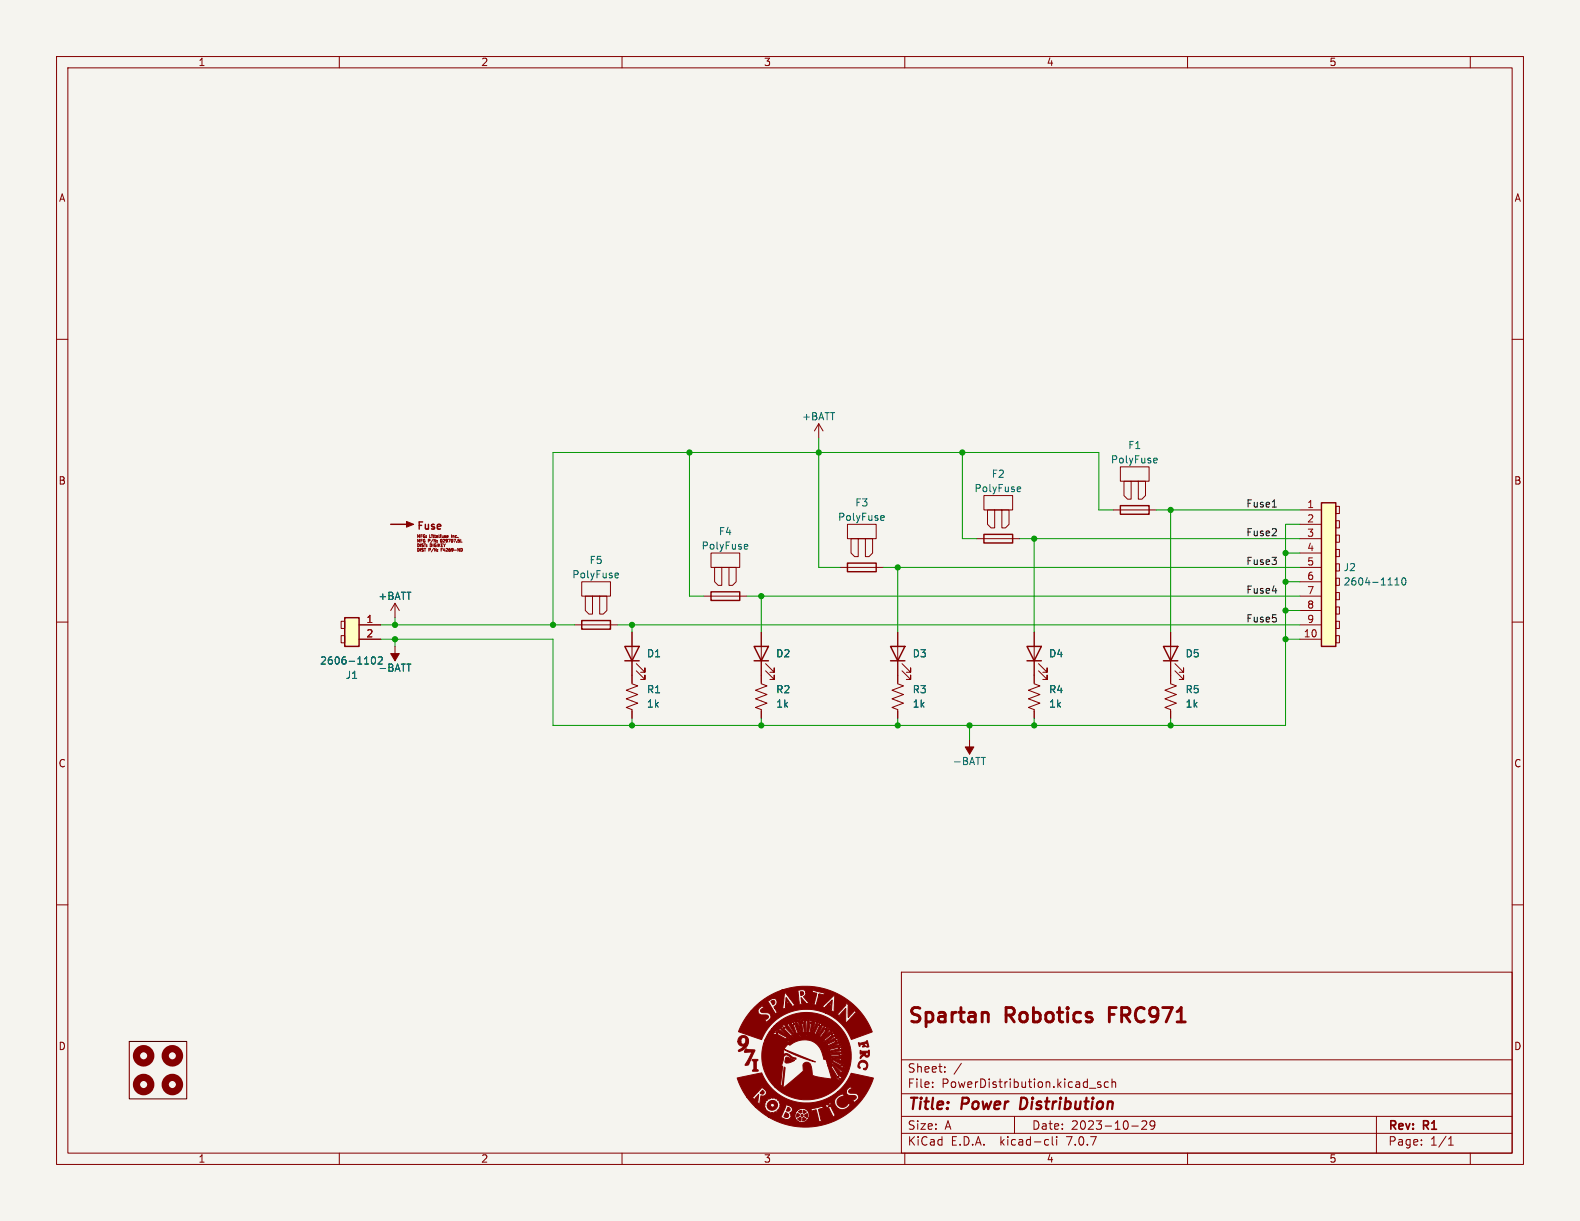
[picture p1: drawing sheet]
(kicad_sch (version 20230121) (generator eeschema)

 (paper "A")

 (title_block
  (title "Power Distribution ")
  (date "2023-10-29")
  (rev "R1")
  (company "Spartan Robotics FRC971"))

 (lib_symbols
  (symbol "Connector:Screw_Terminal_01x02" (pin_names (offset 1.016) hide) (in_bom yes) (on_board yes)
   (property "Reference" "J1" (at 0 -8.89 0) (effects (font (size 1.27 1.27))))
   (property "Value" "2606-1102" (at 0 -6.35 0) (effects (font (size 1.27 1.27))))
   (property "Footprint" "WAGO2PIN:2606-1102&slash_000-005" (at 0 0 0) (effects (font (size 1.27 1.27)) hide))
   (property "Datasheet" "https://www.wago.com/global/products/datasheets/Datasheet.pdf?product=2606-1102&lang=en" (at 0 0 0) (effects (font (size 1.27 1.27)) hide))
   (property "MFG" "WAGO" (at 0 0 0) (effects (font (size 1.27 1.27)) hide))
   (property "MFG P/N" "2606-1102" (at 0 0 0) (effects (font (size 1.27 1.27)) hide))
   (property "DIST" "DIGIKEY" (at 0 0 0) (effects (font (size 1.27 1.27)) hide))
   (property "DIST P/N" "2946-2606-1102-ND" (at 0 0 0) (effects (font (size 1.27 1.27)) hide))
   (property "Link" "https://www.digikey.com/en/products/detail/wago-corporation/2606-1102/15575098" (at 0 0 0) (effects (font (size 1.27 1.27)) hide))
   (symbol "Screw_Terminal_01x02_0_1"
    (rectangle (start 1.27 -1.905) (end 1.905 -3.175) (stroke (width 0) (type default)) (fill (type none)))
    (rectangle (start 1.27 0.635) (end 1.905 -0.635) (stroke (width 0) (type default)) (fill (type none))))
   (symbol "Screw_Terminal_01x02_1_1"
    (rectangle (start -1.27 1.27) (end 1.27 -3.81) (stroke (width 0.254) (type default)) (fill (type background)))
    (pin input line (at -5.08 0 0) (length 3.81) (name "Pin_1" (effects (font (size 1.27 1.27)))) (number "1" (effects (font (size 1.27 1.27)))))
    (pin input line (at -5.08 -2.54 0) (length 3.81) (name "Pin_2" (effects (font (size 1.27 1.27)))) (number "2" (effects (font (size 1.27 1.27)))))))
  (symbol "Connector:Screw_Terminal_01x10" (pin_names (offset 1.016) hide) (in_bom yes) (on_board yes)
   (property "Reference" "J2" (at 2.54 0 0) (effects (font (size 1.27 1.27)) (justify left)))
   (property "Value" "Screw_Terminal_01x10" (at 2.54 -2.54 0) (effects (font (size 1.27 1.27)) (justify left)))
   (property "Footprint" "" (at 0 0 0) (effects (font (size 1.27 1.27)) hide))
   (property "Datasheet" "~" (at 0 0 0) (effects (font (size 1.27 1.27)) hide))
   (symbol "Screw_Terminal_01x10_0_1"
    (rectangle (start 1.27 -12.065) (end 1.905 -13.335) (stroke (width 0) (type default)) (fill (type none)))
    (rectangle (start 1.27 -9.525) (end 1.905 -10.795) (stroke (width 0) (type default)) (fill (type none)))
    (rectangle (start 1.27 -6.985) (end 1.905 -8.255) (stroke (width 0) (type default)) (fill (type none)))
    (rectangle (start 1.27 -4.445) (end 1.905 -5.715) (stroke (width 0) (type default)) (fill (type none)))
    (rectangle (start 1.27 -1.905) (end 1.905 -3.175) (stroke (width 0) (type default)) (fill (type none)))
    (rectangle (start 1.27 0.635) (end 1.905 -0.635) (stroke (width 0) (type default)) (fill (type none)))
    (rectangle (start 1.27 3.175) (end 1.905 1.905) (stroke (width 0) (type default)) (fill (type none)))
    (rectangle (start 1.27 5.715) (end 1.905 4.445) (stroke (width 0) (type default)) (fill (type none)))
    (rectangle (start 1.27 8.255) (end 1.905 6.985) (stroke (width 0) (type default)) (fill (type none)))
    (rectangle (start 1.27 10.795) (end 1.905 9.525) (stroke (width 0) (type default)) (fill (type none))))
   (symbol "Screw_Terminal_01x10_1_1"
    (rectangle (start -1.27 11.43) (end 1.27 -13.97) (stroke (width 0.254) (type default)) (fill (type background)))
    (pin passive line (at -5.08 10.16 0) (length 3.81) (name "Pin_1" (effects (font (size 1.27 1.27)))) (number "1" (effects (font (size 1.27 1.27)))))
    (pin passive line (at -5.08 -12.7 0) (length 3.81) (name "Pin_10" (effects (font (size 1.27 1.27)))) (number "10" (effects (font (size 1.27 1.27)))))
    (pin passive line (at -5.08 7.62 0) (length 3.81) (name "Pin_2" (effects (font (size 1.27 1.27)))) (number "2" (effects (font (size 1.27 1.27)))))
    (pin passive line (at -5.08 5.08 0) (length 3.81) (name "Pin_3" (effects (font (size 1.27 1.27)))) (number "3" (effects (font (size 1.27 1.27)))))
    (pin passive line (at -5.08 2.54 0) (length 3.81) (name "Pin_4" (effects (font (size 1.27 1.27)))) (number "4" (effects (font (size 1.27 1.27)))))
    (pin passive line (at -5.08 0 0) (length 3.81) (name "Pin_5" (effects (font (size 1.27 1.27)))) (number "5" (effects (font (size 1.27 1.27)))))
    (pin passive line (at -5.08 -2.54 0) (length 3.81) (name "Pin_6" (effects (font (size 1.27 1.27)))) (number "6" (effects (font (size 1.27 1.27)))))
    (pin passive line (at -5.08 -5.08 0) (length 3.81) (name "Pin_7" (effects (font (size 1.27 1.27)))) (number "7" (effects (font (size 1.27 1.27)))))
    (pin passive line (at -5.08 -7.62 0) (length 3.81) (name "Pin_8" (effects (font (size 1.27 1.27)))) (number "8" (effects (font (size 1.27 1.27)))))
    (pin passive line (at -5.08 -10.16 0) (length 3.81) (name "Pin_9" (effects (font (size 1.27 1.27)))) (number "9" (effects (font (size 1.27 1.27)))))))
  (symbol "Device:Fuse" (pin_numbers hide) (pin_names (offset 0)) (in_bom yes) (on_board yes)
   (property "Reference" "F1" (at 5.08 0 90) (effects (font (size 1.27 1.27))))
   (property "Value" "PolyFuse" (at 2.54 0 90) (effects (font (size 1.27 1.27))))
   (property "Footprint" "" (at -1.778 0 90) (effects (font (size 1.27 1.27)) hide))
   (property "Datasheet" "~" (at 0 0 0) (effects (font (size 1.27 1.27)) hide))
   (symbol "Fuse_0_1"
    (rectangle (start -7.62 2.54) (end -5.08 -2.54) (stroke (width 0) (type default)) (fill (type none)))
    (rectangle (start -0.762 -2.54) (end 0.762 2.54) (stroke (width 0.254) (type default)) (fill (type none)))
    (polyline (pts (xy 0 2.54) (xy 0 -2.54)) (stroke (width 0) (type default)) (fill (type none)))
    (polyline (pts (xy -5.08 -0.635) (xy -1.905 -0.635) (xy -1.905 -1.27) (xy -2.54 -1.905) (xy -5.08 -1.905) (xy -5.08 1.905) (xy -2.54 1.905) (xy -1.905 1.27) (xy -1.905 0.635) (xy -5.08 0.635)) (stroke (width 0) (type default)) (fill (type none))))
   (symbol "Fuse_1_1"
    (pin passive line (at 0 3.81 270) (length 1.27) (name "~" (effects (font (size 1.27 1.27)))) (number "1" (effects (font (size 1.27 1.27)))))
    (pin passive line (at 0 -3.81 90) (length 1.27) (name "~" (effects (font (size 1.27 1.27)))) (number "2" (effects (font (size 1.27 1.27)))))))
  (symbol "Device:LED" (pin_numbers hide) (pin_names (offset 1.016) hide) (in_bom yes) (on_board yes)
   (property "Reference" "D" (at 0 2.54 0) (effects (font (size 1.27 1.27))))
   (property "Value" "LED" (at 0 -2.54 0) (effects (font (size 1.27 1.27))))
   (property "Footprint" "" (at 0 0 0) (effects (font (size 1.27 1.27)) hide))
   (property "Datasheet" "~" (at 0 0 0) (effects (font (size 1.27 1.27)) hide))
   (symbol "LED_0_1"
    (polyline (pts (xy -1.27 -1.27) (xy -1.27 1.27)) (stroke (width 0.254) (type default)) (fill (type none)))
    (polyline (pts (xy -1.27 0) (xy 1.27 0)) (stroke (width 0) (type default)) (fill (type none)))
    (polyline (pts (xy 1.27 -1.27) (xy 1.27 1.27) (xy -1.27 0) (xy 1.27 -1.27)) (stroke (width 0.254) (type default)) (fill (type none)))
    (polyline (pts (xy -3.048 -0.762) (xy -4.572 -2.286) (xy -3.81 -2.286) (xy -4.572 -2.286) (xy -4.572 -1.524)) (stroke (width 0) (type default)) (fill (type none)))
    (polyline (pts (xy -1.778 -0.762) (xy -3.302 -2.286) (xy -2.54 -2.286) (xy -3.302 -2.286) (xy -3.302 -1.524)) (stroke (width 0) (type default)) (fill (type none))))
   (symbol "LED_1_1"
    (pin passive line (at -3.81 0 0) (length 2.54) (name "K" (effects (font (size 1.27 1.27)))) (number "1" (effects (font (size 1.27 1.27)))))
    (pin passive line (at 3.81 0 180) (length 2.54) (name "A" (effects (font (size 1.27 1.27)))) (number "2" (effects (font (size 1.27 1.27)))))))
  (symbol "Device:R_US" (pin_numbers hide) (pin_names (offset 0)) (in_bom yes) (on_board yes)
   (property "Reference" "R" (at 2.54 0 90) (effects (font (size 1.27 1.27))))
   (property "Value" "R_US" (at -2.54 0 90) (effects (font (size 1.27 1.27))))
   (property "Footprint" "" (at 1.016 -0.254 90) (effects (font (size 1.27 1.27)) hide))
   (property "Datasheet" "~" (at 0 0 0) (effects (font (size 1.27 1.27)) hide))
   (symbol "R_US_0_1"
    (polyline (pts (xy 0 -2.286) (xy 0 -2.54)) (stroke (width 0) (type default)) (fill (type none)))
    (polyline (pts (xy 0 2.286) (xy 0 2.54)) (stroke (width 0) (type default)) (fill (type none)))
    (polyline (pts (xy 0 -0.762) (xy 1.016 -1.143) (xy 0 -1.524) (xy -1.016 -1.905) (xy 0 -2.286)) (stroke (width 0) (type default)) (fill (type none)))
    (polyline (pts (xy 0 0.762) (xy 1.016 0.381) (xy 0 0) (xy -1.016 -0.381) (xy 0 -0.762)) (stroke (width 0) (type default)) (fill (type none)))
    (polyline (pts (xy 0 2.286) (xy 1.016 1.905) (xy 0 1.524) (xy -1.016 1.143) (xy 0 0.762)) (stroke (width 0) (type default)) (fill (type none))))
   (symbol "R_US_1_1"
    (pin passive line (at 0 3.81 270) (length 1.27) (name "~" (effects (font (size 1.27 1.27)))) (number "1" (effects (font (size 1.27 1.27)))))
    (pin passive line (at 0 -3.81 90) (length 1.27) (name "~" (effects (font (size 1.27 1.27)))) (number "2" (effects (font (size 1.27 1.27)))))))
  (symbol "Graphic:SYM_Arrow_Small" (in_bom no) (on_board no)
   (property "Reference" "#SYM" (at 0 1.524 0) (effects (font (size 1.27 1.27)) hide))
   (property "Value" "SYM_Arrow_Small" (at 0.254 -1.27 0) (effects (font (size 1.27 1.27)) hide))
   (property "Footprint" "" (at 0 0 0) (effects (font (size 1.27 1.27)) hide))
   (property "Datasheet" "~" (at 0 0 0) (effects (font (size 1.27 1.27)) hide))
   (property "Sim.Enable" "0" (at 0 0 0) (effects (font (size 1.27 1.27)) hide))
   (symbol "SYM_Arrow_Small_0_1"
    (polyline (pts (xy 1.524 0) (xy -2.032 0)) (stroke (width 0.254) (type default)) (fill (type none)))
    (polyline (pts (xy 2.032 0) (xy 0.762 -0.508) (xy 0.762 0.508) (xy 2.032 0)) (stroke (width 0) (type default)) (fill (type outline)))))
  (symbol "Mechanical:MountingHole" (pin_names (offset 1.016)) (in_bom yes) (on_board yes)
   (property "Reference" "H" (at 0 5.08 0) (effects (font (size 1.27 1.27))))
   (property "Value" "MountingHole" (at 0 3.175 0) (effects (font (size 1.27 1.27))))
   (property "Footprint" "" (at 0 0 0) (effects (font (size 1.27 1.27)) hide))
   (property "Datasheet" "~" (at 0 0 0) (effects (font (size 1.27 1.27)) hide))
   (symbol "MountingHole_0_1"
    (circle (center 0 0) (radius 1.27) (stroke (width 1.27) (type default)) (fill (type none)))))
  (symbol "power:+BATT" (power) (pin_names (offset 0)) (in_bom yes) (on_board yes)
   (property "Reference" "#PWR" (at 0 -3.81 0) (effects (font (size 1.27 1.27)) hide))
   (property "Value" "+BATT" (at 0 3.556 0) (effects (font (size 1.27 1.27))))
   (property "Footprint" "" (at 0 0 0) (effects (font (size 1.27 1.27)) hide))
   (property "Datasheet" "" (at 0 0 0) (effects (font (size 1.27 1.27)) hide))
   (symbol "+BATT_0_1"
    (polyline (pts (xy -0.762 1.27) (xy 0 2.54)) (stroke (width 0) (type default)) (fill (type none)))
    (polyline (pts (xy 0 0) (xy 0 2.54)) (stroke (width 0) (type default)) (fill (type none)))
    (polyline (pts (xy 0 2.54) (xy 0.762 1.27)) (stroke (width 0) (type default)) (fill (type none))))
   (symbol "+BATT_1_1"
    (pin power_in line (at 0 0 90) (length 0) hide (name "+BATT" (effects (font (size 1.27 1.27)))) (number "1" (effects (font (size 1.27 1.27)))))))
  (symbol "power:-BATT" (power) (pin_names (offset 0)) (in_bom yes) (on_board yes)
   (property "Reference" "#PWR" (at 0 -3.81 0) (effects (font (size 1.27 1.27)) hide))
   (property "Value" "-BATT" (at 0 3.556 0) (effects (font (size 1.27 1.27))))
   (property "Footprint" "" (at 0 0 0) (effects (font (size 1.27 1.27)) hide))
   (property "Datasheet" "" (at 0 0 0) (effects (font (size 1.27 1.27)) hide))
   (symbol "-BATT_0_1"
    (polyline (pts (xy 0 0) (xy 0 2.54)) (stroke (width 0) (type default)) (fill (type none)))
    (polyline (pts (xy 0.762 1.27) (xy -0.762 1.27) (xy 0 2.54) (xy 0.762 1.27)) (stroke (width 0) (type default)) (fill (type outline))))
   (symbol "-BATT_1_1"
    (pin power_in line (at 0 0 90) (length 0) hide (name "-BATT" (effects (font (size 1.27 1.27)))) (number "1" (effects (font (size 1.27 1.27))))))))

 (junction (at 227.33 97.79) (diameter 0) (color 0 0 0 0))
 (junction (at 121.92 80.01) (diameter 0) (color 0 0 0 0))
 (junction (at 111.76 128.27) (diameter 0) (color 0 0 0 0))
 (junction (at 158.75 100.33) (diameter 0) (color 0 0 0 0))
 (junction (at 134.62 128.27) (diameter 0) (color 0 0 0 0))
 (junction (at 144.78 80.01) (diameter 0) (color 0 0 0 0))
 (junction (at 97.79 110.49) (diameter 0) (color 0 0 0 0))
 (junction (at 227.33 102.87) (diameter 0) (color 0 0 0 0))
 (junction (at 207.01 90.17) (diameter 0) (color 0 0 0 0))
 (junction (at 134.62 105.41) (diameter 0) (color 0 0 0 0))
 (junction (at 207.01 128.27) (diameter 0) (color 0 0 0 0))
 (junction (at 111.76 110.49) (diameter 0) (color 0 0 0 0))
 (junction (at 158.75 128.27) (diameter 0) (color 0 0 0 0))
 (junction (at 182.88 128.27) (diameter 0) (color 0 0 0 0))
 (junction (at 69.85 113.03) (diameter 0) (color 0 0 0 0))
 (junction (at 182.88 95.25) (diameter 0) (color 0 0 0 0))
 (junction (at 227.33 107.95) (diameter 0) (color 0 0 0 0))
 (junction (at 69.85 110.49) (diameter 0) (color 0 0 0 0))
 (junction (at 171.45 128.27) (diameter 0) (color 0 0 0 0))
 (junction (at 227.33 113.03) (diameter 0) (color 0 0 0 0))
 (junction (at 170.18 80.01) (diameter 0) (color 0 0 0 0))

 (wire (pts (xy 227.33 102.87) (xy 227.33 107.95)) (stroke (width 0) (type default)))
 (wire (pts (xy 227.33 92.71) (xy 227.33 97.79)) (stroke (width 0) (type default)))
 (wire (pts (xy 227.33 102.87) (xy 229.87 102.87)) (stroke (width 0) (type default)))
 (wire (pts (xy 158.75 128.27) (xy 158.75 127)) (stroke (width 0) (type default)))
 (wire (pts (xy 172.72 95.25) (xy 170.18 95.25)) (stroke (width 0) (type default)))
 (wire (pts (xy 182.88 95.25) (xy 229.87 95.25)) (stroke (width 0) (type default)))
 (wire (pts (xy 134.62 128.27) (xy 134.62 127)) (stroke (width 0) (type default)))
 (wire (pts (xy 148.59 100.33) (xy 144.78 100.33)) (stroke (width 0) (type default)))
 (wire (pts (xy 109.22 110.49) (xy 111.76 110.49)) (stroke (width 0) (type default)))
 (wire (pts (xy 134.62 105.41) (xy 229.87 105.41)) (stroke (width 0) (type default)))
 (wire (pts (xy 134.62 128.27) (xy 158.75 128.27)) (stroke (width 0) (type default)))
 (wire (pts (xy 121.92 80.01) (xy 121.92 105.41)) (stroke (width 0) (type default)))
 (wire (pts (xy 207.01 90.17) (xy 207.01 111.76)) (stroke (width 0) (type default)))
 (wire (pts (xy 111.76 110.49) (xy 229.87 110.49)) (stroke (width 0) (type default)))
 (wire (pts (xy 69.85 109.22) (xy 69.85 110.49)) (stroke (width 0) (type default)))
 (wire (pts (xy 111.76 128.27) (xy 134.62 128.27)) (stroke (width 0) (type default)))
 (wire (pts (xy 158.75 100.33) (xy 229.87 100.33)) (stroke (width 0) (type default)))
 (wire (pts (xy 182.88 95.25) (xy 182.88 111.76)) (stroke (width 0) (type default)))
 (wire (pts (xy 227.33 113.03) (xy 229.87 113.03)) (stroke (width 0) (type default)))
 (wire (pts (xy 132.08 105.41) (xy 134.62 105.41)) (stroke (width 0) (type default)))
 (wire (pts (xy 227.33 97.79) (xy 227.33 102.87)) (stroke (width 0) (type default)))
 (wire (pts (xy 180.34 95.25) (xy 182.88 95.25)) (stroke (width 0) (type default)))
 (wire (pts (xy 111.76 128.27) (xy 97.79 128.27)) (stroke (width 0) (type default)))
 (wire (pts (xy 227.33 113.03) (xy 227.33 128.27)) (stroke (width 0) (type default)))
 (wire (pts (xy 97.79 110.49) (xy 97.79 80.01)) (stroke (width 0) (type default)))
 (wire (pts (xy 207.01 128.27) (xy 227.33 128.27)) (stroke (width 0) (type default)))
 (wire (pts (xy 158.75 100.33) (xy 158.75 111.76)) (stroke (width 0) (type default)))
 (wire (pts (xy 144.78 80.01) (xy 170.18 80.01)) (stroke (width 0) (type default)))
 (wire (pts (xy 194.31 80.01) (xy 194.31 90.17)) (stroke (width 0) (type default)))
 (wire (pts (xy 97.79 110.49) (xy 101.6 110.49)) (stroke (width 0) (type default)))
 (wire (pts (xy 182.88 128.27) (xy 207.01 128.27)) (stroke (width 0) (type default)))
 (wire (pts (xy 111.76 110.49) (xy 111.76 111.76)) (stroke (width 0) (type default)))
 (wire (pts (xy 144.78 77.47) (xy 144.78 80.01)) (stroke (width 0) (type default)))
 (wire (pts (xy 67.31 113.03) (xy 69.85 113.03)) (stroke (width 0) (type default)))
 (wire (pts (xy 227.33 92.71) (xy 229.87 92.71)) (stroke (width 0) (type default)))
 (wire (pts (xy 156.21 100.33) (xy 158.75 100.33)) (stroke (width 0) (type default)))
 (wire (pts (xy 171.45 130.81) (xy 171.45 128.27)) (stroke (width 0) (type default)))
 (wire (pts (xy 67.31 110.49) (xy 69.85 110.49)) (stroke (width 0) (type default)))
 (wire (pts (xy 207.01 128.27) (xy 207.01 127)) (stroke (width 0) (type default)))
 (wire (pts (xy 121.92 80.01) (xy 144.78 80.01)) (stroke (width 0) (type default)))
 (wire (pts (xy 97.79 113.03) (xy 69.85 113.03)) (stroke (width 0) (type default)))
 (wire (pts (xy 69.85 110.49) (xy 97.79 110.49)) (stroke (width 0) (type default)))
 (wire (pts (xy 227.33 107.95) (xy 229.87 107.95)) (stroke (width 0) (type default)))
 (wire (pts (xy 170.18 80.01) (xy 170.18 95.25)) (stroke (width 0) (type default)))
 (wire (pts (xy 171.45 128.27) (xy 182.88 128.27)) (stroke (width 0) (type default)))
 (wire (pts (xy 196.85 90.17) (xy 194.31 90.17)) (stroke (width 0) (type default)))
 (wire (pts (xy 227.33 97.79) (xy 229.87 97.79)) (stroke (width 0) (type default)))
 (wire (pts (xy 158.75 128.27) (xy 171.45 128.27)) (stroke (width 0) (type default)))
 (wire (pts (xy 182.88 128.27) (xy 182.88 127)) (stroke (width 0) (type default)))
 (wire (pts (xy 134.62 105.41) (xy 134.62 111.76)) (stroke (width 0) (type default)))
 (wire (pts (xy 204.47 90.17) (xy 207.01 90.17)) (stroke (width 0) (type default)))
 (wire (pts (xy 227.33 107.95) (xy 227.33 113.03)) (stroke (width 0) (type default)))
 (wire (pts (xy 124.46 105.41) (xy 121.92 105.41)) (stroke (width 0) (type default)))
 (wire (pts (xy 97.79 80.01) (xy 121.92 80.01)) (stroke (width 0) (type default)))
 (wire (pts (xy 144.78 80.01) (xy 144.78 100.33)) (stroke (width 0) (type default)))
 (wire (pts (xy 97.79 128.27) (xy 97.79 113.03)) (stroke (width 0) (type default)))
 (wire (pts (xy 111.76 128.27) (xy 111.76 127)) (stroke (width 0) (type default)))
 (wire (pts (xy 207.01 90.17) (xy 229.87 90.17)) (stroke (width 0) (type default)))
 (wire (pts (xy 69.85 113.03) (xy 69.85 114.3)) (stroke (width 0) (type default)))
 (wire (pts (xy 170.18 80.01) (xy 194.31 80.01)) (stroke (width 0) (type default)))

 (rectangle (start 22.86 184.15) (end 33.02 194.31) (stroke (width 0) (type default) (color 72 0 0 1)) (fill (type none)))

 (text "Fuse" (at 73.66 93.98 0) (effects (font (size 1.27 1.27) (thickness 0.254) bold (color 132 0 0 1)) (justify left bottom)))
 (text "\nMFG: Littelfuse Inc.\nMFG P/N: 029707.5L\nDIST: DIGIKEY\nDIST P/N: F4269-ND\n" (at 73.66 97.79 0) (effects (font (size 0.5 0.5) (thickness 0.254) bold (color 132 0 0 1)) (justify left bottom)))

 (label "Fuse3" (at 226.06 100.33 180) (fields_autoplaced) (effects (font (size 1.27 1.27)) (justify right bottom)))
 (label "Fuse5" (at 226.06 110.49 180) (fields_autoplaced) (effects (font (size 1.27 1.27)) (justify right bottom)))
 (label "Fuse1" (at 226.06 90.17 180) (fields_autoplaced) (effects (font (size 1.27 1.27)) (justify right bottom)))
 (label "Fuse2" (at 226.06 95.25 180) (fields_autoplaced) (effects (font (size 1.27 1.27)) (justify right bottom)))
 (label "Fuse4" (at 226.06 105.41 180) (fields_autoplaced) (effects (font (size 1.27 1.27)) (justify right bottom)))

 (symbol (lib_id "Connector:Screw_Terminal_01x02") (at 62.23 110.49 0) (mirror y) (unit 1) (in_bom yes) (on_board yes) (dnp no)
  (property "Reference" "J1" (at 62.23 119.38 0) (effects (font (size 1.27 1.27))))
  (property "Value" "2606-1102" (at 62.23 116.84 0) (effects (font (size 1.27 1.27))))
  (property "Footprint" "WAGO2PIN:2606-1102&slash_000-005" (at 62.23 110.49 0) (effects (font (size 1.27 1.27)) hide))
  (property "Datasheet" "https://www.wago.com/global/products/datasheets/Datasheet.pdf?product=2606-1102&lang=en" (at 62.23 110.49 0) (effects (font (size 1.27 1.27)) hide))
  (property "MFG" "WAGO" (at 62.23 110.49 0) (effects (font (size 1.27 1.27)) hide))
  (property "MFG P/N" "2606-1102" (at 62.23 110.49 0) (effects (font (size 1.27 1.27)) hide))
  (property "DIST" "DIGIKEY" (at 62.23 110.49 0) (effects (font (size 1.27 1.27)) hide))
  (property "DIST P/N" "2946-2606-1102-ND" (at 62.23 110.49 0) (effects (font (size 1.27 1.27)) hide))
  (property "LINK" "https://www.digikey.com/en/products/detail/wago-corporation/2606-1102/15575098" (at 62.23 110.49 0) (effects (font (size 1.27 1.27)) hide)) (pin "1") (pin "2"))

 (symbol (lib_id "power:-BATT") (at 69.85 114.3 180) (unit 1) (in_bom yes) (on_board yes) (dnp no)
  (property "Reference" "#PWR01" (at 69.85 110.49 0) (effects (font (size 1.27 1.27)) hide))
  (property "Value" "-BATT" (at 69.85 118.11 0) (effects (font (size 1.27 1.27))))
  (property "Footprint" "" (at 69.85 114.3 0) (effects (font (size 1.27 1.27)) hide))
  (property "Datasheet" "" (at 69.85 114.3 0) (effects (font (size 1.27 1.27)) hide)) (pin "1"))

 (symbol (lib_id "Device:R_US") (at 207.01 123.19 0) (unit 1) (in_bom yes) (on_board yes) (dnp no) (fields_autoplaced)
  (property "Reference" "R5" (at 209.55 121.92 0) (effects (font (size 1.27 1.27)) (justify left)))
  (property "Value" "1k" (at 209.55 124.46 0) (effects (font (size 1.27 1.27)) (justify left)))
  (property "Footprint" "LED_SMD:LED_1206_3216Metric_Pad1.42x1.75mm_HandSolder" (at 208.026 123.444 90) (effects (font (size 1.27 1.27)) hide))
  (property "Datasheet" "https://www.seielect.com/catalog/sei-rmcf_rmcp.pdf" (at 207.01 123.19 0) (effects (font (size 1.27 1.27)) hide))
  (property "MFG" "Stackpole Electronics Inc" (at 207.01 123.19 0) (effects (font (size 1.27 1.27)) hide))
  (property "MFG P/N" "RMCF1206FT1K00" (at 207.01 123.19 0) (effects (font (size 1.27 1.27)) hide))
  (property "DIST" "DIGIKEY" (at 207.01 123.19 0) (effects (font (size 1.27 1.27)) hide))
  (property "DIST P/N" "RMCF1206FT1K00" (at 207.01 123.19 0) (effects (font (size 1.27 1.27)) hide))
  (property "LINK" "https://www.digikey.com/en/products/detail/stackpole-electronics-inc/RMCF1206FT1K00/1759616" (at 207.01 123.19 0) (effects (font (size 1.27 1.27)) hide)) (pin "1") (pin "2"))

 (symbol (lib_id "Device:LED") (at 111.76 115.57 90) (unit 1) (in_bom yes) (on_board yes) (dnp no)
  (property "Reference" "D1" (at 114.3 115.57 90) (effects (font (size 1.27 1.27)) (justify right)))
  (property "Value" "QTLP651C4TR" (at 109.22 100.33 0) (effects (font (size 1.27 1.27)) (justify right) hide))
  (property "Footprint" "LED_SMD:LED_1206_3216Metric_Pad1.42x1.75mm_HandSolder" (at 111.76 115.57 0) (effects (font (size 1.27 1.27)) hide))
  (property "Datasheet" "https://mm.digikey.com/Volume0/opasdata/d220001/medias/docus/402/QTLP651C-2,3,4,7,B.pdf" (at 111.76 115.57 0) (effects (font (size 1.27 1.27)) hide))
  (property "MFG" "Everlight Electronics Co Ltd" (at 111.76 115.57 90) (effects (font (size 1.27 1.27)) hide))
  (property "MFG P/N" "QTLP651C4TR" (at 111.76 115.57 90) (effects (font (size 1.27 1.27)) hide))
  (property "DIST" "DIGIKEY" (at 111.76 115.57 90) (effects (font (size 1.27 1.27)) hide))
  (property "DIST P/N" "QTLP651C4TR" (at 111.76 115.57 90) (effects (font (size 1.27 1.27)) hide))
  (property "LINK" "https://www.digikey.com/en/products/detail/everlight-electronics-co-ltd/QTLP651C4TR/2691391" (at 111.76 115.57 90) (effects (font (size 1.27 1.27)) hide)) (pin "1") (pin "2"))

 (symbol (lib_id "Mechanical:MountingHole") (at 25.4 186.69 0) (unit 1) (in_bom no) (on_board yes) (dnp no) (fields_autoplaced)
  (property "Reference" "H2" (at 27.94 185.42 0) (effects (font (size 1.27 1.27)) (justify left) hide))
  (property "Value" "MountingHole" (at 27.94 187.96 0) (effects (font (size 1.27 1.27)) (justify left) hide))
  (property "Footprint" "MountingHole:MountingHole_2.2mm_M2_DIN965_Pad" (at 25.4 186.69 0) (effects (font (size 1.27 1.27)) hide))
  (property "Datasheet" "~" (at 25.4 186.69 0) (effects (font (size 1.27 1.27)) hide)))

 (symbol (lib_id "Device:Fuse") (at 176.53 95.25 270) (unit 1) (in_bom yes) (on_board yes) (dnp no)
  (property "Reference" "F2" (at 176.53 83.82 90) (effects (font (size 1.27 1.27))))
  (property "Value" "PolyFuse" (at 176.53 86.36 90) (effects (font (size 1.27 1.27))))
  (property "Footprint" "3568:FUSE_3568" (at 176.53 93.472 90) (show_name) (effects (font (size 1.27 1.27)) hide))
  (property "Datasheet" "https://www.keyelco.com/userAssets/file/M65p42.pdf" (at 176.53 95.25 0) (show_name) (effects (font (size 1.27 1.27)) hide))
  (property "MFG" "Keystone Electronics" (at 176.53 95.25 90) (effects (font (size 1.27 1.27)) hide))
  (property "MFG P/N" "3568" (at 176.53 95.25 90) (effects (font (size 1.27 1.27)) hide))
  (property "DIST" "DIGIKEY" (at 176.53 95.25 90) (effects (font (size 1.27 1.27)) hide))
  (property "DIST P/N" "36-3568-ND" (at 176.53 95.25 90) (effects (font (size 1.27 1.27)) hide))
  (property "LINK" "https://www.digikey.com/en/products/detail/keystone-electronics/3568/2137306" (at 176.53 95.25 90) (effects (font (size 1.27 1.27)) hide)) (pin "1") (pin "2"))

 (symbol (lib_id "Device:Fuse") (at 152.4 100.33 270) (unit 1) (in_bom yes) (on_board yes) (dnp no)
  (property "Reference" "F3" (at 152.4 88.9 90) (effects (font (size 1.27 1.27))))
  (property "Value" "PolyFuse" (at 152.4 91.44 90) (effects (font (size 1.27 1.27))))
  (property "Footprint" "3568:FUSE_3568" (at 152.4 98.552 90) (show_name) (effects (font (size 1.27 1.27)) hide))
  (property "Datasheet" "https://www.keyelco.com/userAssets/file/M65p42.pdf" (at 152.4 100.33 0) (show_name) (effects (font (size 1.27 1.27)) hide))
  (property "MFG" "Keystone Electronics" (at 152.4 100.33 90) (effects (font (size 1.27 1.27)) hide))
  (property "MFG P/N" "3568" (at 152.4 100.33 90) (effects (font (size 1.27 1.27)) hide))
  (property "DIST" "DIGIKEY" (at 152.4 100.33 90) (effects (font (size 1.27 1.27)) hide))
  (property "DIST P/N" "36-3568-ND" (at 152.4 100.33 90) (effects (font (size 1.27 1.27)) hide))
  (property "LINK" "https://www.digikey.com/en/products/detail/keystone-electronics/3568/2137306" (at 152.4 100.33 90) (effects (font (size 1.27 1.27)) hide)) (pin "1") (pin "2"))

 (symbol (lib_id "Device:LED") (at 134.62 115.57 90) (unit 1) (in_bom yes) (on_board yes) (dnp no)
  (property "Reference" "D2" (at 137.16 115.57 90) (effects (font (size 1.27 1.27)) (justify right)))
  (property "Value" "QTLP651C4TR" (at 132.08 100.33 0) (effects (font (size 1.27 1.27)) (justify right) hide))
  (property "Footprint" "LED_SMD:LED_1206_3216Metric_Pad1.42x1.75mm_HandSolder" (at 134.62 115.57 0) (effects (font (size 1.27 1.27)) hide))
  (property "Datasheet" "https://mm.digikey.com/Volume0/opasdata/d220001/medias/docus/402/QTLP651C-2,3,4,7,B.pdf" (at 134.62 115.57 0) (effects (font (size 1.27 1.27)) hide))
  (property "MFG" "Everlight Electronics Co Ltd" (at 134.62 115.57 90) (effects (font (size 1.27 1.27)) hide))
  (property "MFG P/N" "QTLP651C4TR" (at 134.62 115.57 90) (effects (font (size 1.27 1.27)) hide))
  (property "DIST" "DIGIKEY" (at 134.62 115.57 90) (effects (font (size 1.27 1.27)) hide))
  (property "DIST P/N" "QTLP651C4TR" (at 134.62 115.57 90) (effects (font (size 1.27 1.27)) hide))
  (property "LINK" "https://www.digikey.com/en/products/detail/everlight-electronics-co-ltd/QTLP651C4TR/2691391" (at 134.62 115.57 90) (effects (font (size 1.27 1.27)) hide)) (pin "1") (pin "2"))

 (symbol (lib_id "Device:R_US") (at 158.75 123.19 0) (unit 1) (in_bom yes) (on_board yes) (dnp no) (fields_autoplaced)
  (property "Reference" "R3" (at 161.29 121.92 0) (effects (font (size 1.27 1.27)) (justify left)))
  (property "Value" "1k" (at 161.29 124.46 0) (effects (font (size 1.27 1.27)) (justify left)))
  (property "Footprint" "LED_SMD:LED_1206_3216Metric_Pad1.42x1.75mm_HandSolder" (at 159.766 123.444 90) (effects (font (size 1.27 1.27)) hide))
  (property "Datasheet" "https://www.seielect.com/catalog/sei-rmcf_rmcp.pdf" (at 158.75 123.19 0) (effects (font (size 1.27 1.27)) hide))
  (property "MFG" "Stackpole Electronics Inc" (at 158.75 123.19 0) (effects (font (size 1.27 1.27)) hide))
  (property "MFG P/N" "RMCF1206FT1K00" (at 158.75 123.19 0) (effects (font (size 1.27 1.27)) hide))
  (property "DIST" "DIGIKEY" (at 158.75 123.19 0) (effects (font (size 1.27 1.27)) hide))
  (property "DIST P/N" "RMCF1206FT1K00" (at 158.75 123.19 0) (effects (font (size 1.27 1.27)) hide))
  (property "LINK" "https://www.digikey.com/en/products/detail/stackpole-electronics-inc/RMCF1206FT1K00/1759616" (at 158.75 123.19 0) (effects (font (size 1.27 1.27)) hide)) (pin "1") (pin "2"))

 (symbol (lib_id "power:+BATT") (at 144.78 77.47 0) (unit 1) (in_bom yes) (on_board yes) (dnp no)
  (property "Reference" "#PWR02" (at 144.78 81.28 0) (effects (font (size 1.27 1.27)) hide))
  (property "Value" "+BATT" (at 144.78 73.66 0) (effects (font (size 1.27 1.27))))
  (property "Footprint" "" (at 144.78 77.47 0) (effects (font (size 1.27 1.27)) hide))
  (property "Datasheet" "" (at 144.78 77.47 0) (effects (font (size 1.27 1.27)) hide)) (pin "1"))

 (symbol (lib_id "power:+BATT") (at 69.85 109.22 0) (unit 1) (in_bom yes) (on_board yes) (dnp no)
  (property "Reference" "#PWR07" (at 69.85 113.03 0) (effects (font (size 1.27 1.27)) hide))
  (property "Value" "+BATT" (at 69.85 105.41 0) (effects (font (size 1.27 1.27))))
  (property "Footprint" "" (at 69.85 109.22 0) (effects (font (size 1.27 1.27)) hide))
  (property "Datasheet" "" (at 69.85 109.22 0) (effects (font (size 1.27 1.27)) hide)) (pin "1"))

 (symbol (lib_id "Device:R_US") (at 134.62 123.19 0) (unit 1) (in_bom yes) (on_board yes) (dnp no) (fields_autoplaced)
  (property "Reference" "R2" (at 137.16 121.92 0) (effects (font (size 1.27 1.27)) (justify left)))
  (property "Value" "1k" (at 137.16 124.46 0) (effects (font (size 1.27 1.27)) (justify left)))
  (property "Footprint" "LED_SMD:LED_1206_3216Metric_Pad1.42x1.75mm_HandSolder" (at 135.636 123.444 90) (effects (font (size 1.27 1.27)) hide))
  (property "Datasheet" "https://www.seielect.com/catalog/sei-rmcf_rmcp.pdf" (at 134.62 123.19 0) (effects (font (size 1.27 1.27)) hide))
  (property "MFG" "Stackpole Electronics Inc" (at 134.62 123.19 0) (effects (font (size 1.27 1.27)) hide))
  (property "MFG P/N" "RMCF1206FT1K00" (at 134.62 123.19 0) (effects (font (size 1.27 1.27)) hide))
  (property "DIST" "DIGIKEY" (at 134.62 123.19 0) (effects (font (size 1.27 1.27)) hide))
  (property "DIST P/N" "RMCF1206FT1K00" (at 134.62 123.19 0) (effects (font (size 1.27 1.27)) hide))
  (property "LINK" "https://www.digikey.com/en/products/detail/stackpole-electronics-inc/RMCF1206FT1K00/1759616" (at 134.62 123.19 0) (effects (font (size 1.27 1.27)) hide)) (pin "1") (pin "2"))

 (symbol (lib_id "Device:Fuse") (at 200.66 90.17 270) (unit 1) (in_bom yes) (on_board yes) (dnp no)
  (property "Reference" "F1" (at 200.66 78.74 90) (effects (font (size 1.27 1.27))))
  (property "Value" "PolyFuse" (at 200.66 81.28 90) (effects (font (size 1.27 1.27))))
  (property "Footprint" "3568:FUSE_3568" (at 200.66 88.392 90) (show_name) (effects (font (size 1.27 1.27)) hide))
  (property "Datasheet" "https://www.keyelco.com/userAssets/file/M65p42.pdf" (at 200.66 90.17 0) (show_name) (effects (font (size 1.27 1.27)) hide))
  (property "MFG" "Keystone Electronics" (at 200.66 90.17 90) (effects (font (size 1.27 1.27)) hide))
  (property "MFG P/N" "3568" (at 200.66 90.17 90) (effects (font (size 1.27 1.27)) hide))
  (property "DIST" "DIGIKEY" (at 200.66 90.17 90) (effects (font (size 1.27 1.27)) hide))
  (property "DIST P/N" "36-3568-ND" (at 200.66 90.17 90) (effects (font (size 1.27 1.27)) hide))
  (property "LINK" "https://www.digikey.com/en/products/detail/keystone-electronics/3568/2137306" (at 200.66 90.17 90) (effects (font (size 1.27 1.27)) hide)) (pin "1") (pin "2"))

 (symbol (lib_id "Device:Fuse") (at 128.27 105.41 270) (unit 1) (in_bom yes) (on_board yes) (dnp no)
  (property "Reference" "F4" (at 128.27 93.98 90) (effects (font (size 1.27 1.27))))
  (property "Value" "PolyFuse" (at 128.27 96.52 90) (effects (font (size 1.27 1.27))))
  (property "Footprint" "3568:FUSE_3568" (at 128.27 103.632 90) (show_name) (effects (font (size 1.27 1.27)) hide))
  (property "Datasheet" "https://www.keyelco.com/userAssets/file/M65p42.pdf" (at 128.27 105.41 0) (show_name) (effects (font (size 1.27 1.27)) hide))
  (property "MFG" "Keystone Electronics" (at 128.27 105.41 90) (effects (font (size 1.27 1.27)) hide))
  (property "MFG P/N" "3568" (at 128.27 105.41 90) (effects (font (size 1.27 1.27)) hide))
  (property "DIST" "DIGIKEY" (at 128.27 105.41 90) (effects (font (size 1.27 1.27)) hide))
  (property "DIST P/N" "36-3568-ND" (at 128.27 105.41 90) (effects (font (size 1.27 1.27)) hide))
  (property "LINK" "https://www.digikey.com/en/products/detail/keystone-electronics/3568/2137306" (at 128.27 105.41 90) (effects (font (size 1.27 1.27)) hide)) (pin "1") (pin "2"))

 (symbol (lib_id "Graphic:SYM_Arrow_Small") (at 71.12 92.71 0) (unit 1) (in_bom yes) (on_board no) (dnp no)
  (property "Reference" "#SYM2" (at 71.12 91.186 0) (effects (font (size 1.27 1.27)) hide))
  (property "Value" "FUSE" (at 66.04 92.71 0) (effects (font (size 1.27 1.27)) hide))
  (property "Footprint" "" (at 71.12 92.71 0) (show_name) (effects (font (size 1.27 1.27)) hide))
  (property "Datasheet" "https://www.littelfuse.com/~/media/automotive/datasheets/fuses/passenger-car-and-commercial-vehicle/blade-fuses/littelfuse_mini_datasheet.pdf" (at 71.12 92.71 0) (show_name) (effects (font (size 1.27 1.27)) hide))
  (property "MFG" "Littelfuse Inc." (at 71.12 92.71 0) (effects (font (size 1.27 1.27)) hide))
  (property "MFG P/N" "029707.5L" (at 71.12 92.71 0) (effects (font (size 1.27 1.27)) hide))
  (property "DIST " "DIGIKEY" (at 71.12 92.71 0) (effects (font (size 1.27 1.27)) hide))
  (property "DIST P/N" "F4269-ND" (at 71.12 92.71 0) (effects (font (size 1.27 1.27)) hide))
  (property "LINK" "https://www.digikey.com/en/products/detail/littelfuse-inc/029707-5L/3305631" (at 71.12 92.71 0) (effects (font (size 1.27 1.27)) hide)))

 (symbol (lib_id "Device:R_US") (at 111.76 123.19 0) (unit 1) (in_bom yes) (on_board yes) (dnp no) (fields_autoplaced)
  (property "Reference" "R1" (at 114.3 121.92 0) (effects (font (size 1.27 1.27)) (justify left)))
  (property "Value" "1k" (at 114.3 124.46 0) (effects (font (size 1.27 1.27)) (justify left)))
  (property "Footprint" "LED_SMD:LED_1206_3216Metric_Pad1.42x1.75mm_HandSolder" (at 112.776 123.444 90) (effects (font (size 1.27 1.27)) hide))
  (property "Datasheet" "https://www.seielect.com/catalog/sei-rmcf_rmcp.pdf" (at 111.76 123.19 0) (effects (font (size 1.27 1.27)) hide))
  (property "MFG" "Stackpole Electronics Inc" (at 111.76 123.19 0) (effects (font (size 1.27 1.27)) hide))
  (property "MFG P/N" "RMCF1206FT1K00" (at 111.76 123.19 0) (effects (font (size 1.27 1.27)) hide))
  (property "DIST" "DIGIKEY" (at 111.76 123.19 0) (effects (font (size 1.27 1.27)) hide))
  (property "DIST P/N" "RMCF1206FT1K00" (at 111.76 123.19 0) (effects (font (size 1.27 1.27)) hide))
  (property "LINK" "https://www.digikey.com/en/products/detail/stackpole-electronics-inc/RMCF1206FT1K00/1759616" (at 111.76 123.19 0) (effects (font (size 1.27 1.27)) hide)) (pin "1") (pin "2"))

 (symbol (lib_id "power:-BATT") (at 171.45 130.81 180) (unit 1) (in_bom yes) (on_board yes) (dnp no)
  (property "Reference" "#PWR06" (at 171.45 127 0) (effects (font (size 1.27 1.27)) hide))
  (property "Value" "-BATT" (at 171.45 134.62 0) (effects (font (size 1.27 1.27))))
  (property "Footprint" "" (at 171.45 130.81 0) (effects (font (size 1.27 1.27)) hide))
  (property "Datasheet" "" (at 171.45 130.81 0) (effects (font (size 1.27 1.27)) hide)) (pin "1"))

 (symbol (lib_id "Device:LED") (at 182.88 115.57 90) (unit 1) (in_bom yes) (on_board yes) (dnp no)
  (property "Reference" "D4" (at 185.42 115.57 90) (effects (font (size 1.27 1.27)) (justify right)))
  (property "Value" "QTLP651C4TR" (at 180.34 100.33 0) (effects (font (size 1.27 1.27)) (justify right) hide))
  (property "Footprint" "LED_SMD:LED_1206_3216Metric_Pad1.42x1.75mm_HandSolder" (at 182.88 115.57 0) (effects (font (size 1.27 1.27)) hide))
  (property "Datasheet" "https://mm.digikey.com/Volume0/opasdata/d220001/medias/docus/402/QTLP651C-2,3,4,7,B.pdf" (at 182.88 115.57 0) (effects (font (size 1.27 1.27)) hide))
  (property "MFG" "Everlight Electronics Co Ltd" (at 182.88 115.57 90) (effects (font (size 1.27 1.27)) hide))
  (property "MFG P/N" "QTLP651C4TR" (at 182.88 115.57 90) (effects (font (size 1.27 1.27)) hide))
  (property "DIST" "DIGIKEY" (at 182.88 115.57 90) (effects (font (size 1.27 1.27)) hide))
  (property "DIST P/N" "QTLP651C4TR" (at 182.88 115.57 90) (effects (font (size 1.27 1.27)) hide))
  (property "LINK" "https://www.digikey.com/en/products/detail/everlight-electronics-co-ltd/QTLP651C4TR/2691391" (at 182.88 115.57 90) (effects (font (size 1.27 1.27)) hide)) (pin "1") (pin "2"))

 (symbol (lib_id "Mechanical:MountingHole") (at 25.4 191.77 0) (unit 1) (in_bom no) (on_board yes) (dnp no) (fields_autoplaced)
  (property "Reference" "H1" (at 27.94 190.5 0) (effects (font (size 1.27 1.27)) (justify left) hide))
  (property "Value" "MountingHole" (at 27.94 193.04 0) (effects (font (size 1.27 1.27)) (justify left) hide))
  (property "Footprint" "MountingHole:MountingHole_2.2mm_M2_DIN965_Pad" (at 25.4 191.77 0) (effects (font (size 1.27 1.27)) hide))
  (property "Datasheet" "~" (at 25.4 191.77 0) (effects (font (size 1.27 1.27)) hide)))

 (symbol (lib_id "Mechanical:MountingHole") (at 30.48 191.77 0) (unit 1) (in_bom no) (on_board yes) (dnp no) (fields_autoplaced)
  (property "Reference" "H6" (at 33.02 190.5 0) (effects (font (size 1.27 1.27)) (justify left) hide))
  (property "Value" "MountingHole" (at 33.02 193.04 0) (effects (font (size 1.27 1.27)) (justify left) hide))
  (property "Footprint" "MountingHole:MountingHole_2.2mm_M2_DIN965_Pad" (at 30.48 191.77 0) (effects (font (size 1.27 1.27)) hide))
  (property "Datasheet" "~" (at 30.48 191.77 0) (effects (font (size 1.27 1.27)) hide)))

 (symbol (lib_id "Mechanical:MountingHole") (at 30.48 186.69 0) (unit 1) (in_bom no) (on_board yes) (dnp no) (fields_autoplaced)
  (property "Reference" "H5" (at 33.02 185.42 0) (effects (font (size 1.27 1.27)) (justify left) hide))
  (property "Value" "MountingHole" (at 33.02 187.96 0) (effects (font (size 1.27 1.27)) (justify left) hide))
  (property "Footprint" "MountingHole:MountingHole_2.2mm_M2_DIN965_Pad" (at 30.48 186.69 0) (effects (font (size 1.27 1.27)) hide))
  (property "Datasheet" "~" (at 30.48 186.69 0) (effects (font (size 1.27 1.27)) hide)))

 (symbol (lib_id "Device:LED") (at 207.01 115.57 90) (unit 1) (in_bom yes) (on_board yes) (dnp no)
  (property "Reference" "D5" (at 209.55 115.57 90) (effects (font (size 1.27 1.27)) (justify right)))
  (property "Value" "QTLP651C4TR" (at 204.47 100.33 0) (effects (font (size 1.27 1.27)) (justify right) hide))
  (property "Footprint" "LED_SMD:LED_1206_3216Metric_Pad1.42x1.75mm_HandSolder" (at 207.01 115.57 0) (effects (font (size 1.27 1.27)) hide))
  (property "Datasheet" "https://mm.digikey.com/Volume0/opasdata/d220001/medias/docus/402/QTLP651C-2,3,4,7,B.pdf" (at 207.01 115.57 0) (effects (font (size 1.27 1.27)) hide))
  (property "MFG" "Everlight Electronics Co Ltd" (at 207.01 115.57 90) (effects (font (size 1.27 1.27)) hide))
  (property "MFG P/N" "QTLP651C4TR" (at 207.01 115.57 90) (effects (font (size 1.27 1.27)) hide))
  (property "DIST" "DIGIKEY" (at 207.01 115.57 90) (effects (font (size 1.27 1.27)) hide))
  (property "DIST P/N" "QTLP651C4TR" (at 207.01 115.57 90) (effects (font (size 1.27 1.27)) hide))
  (property "LINK" "https://www.digikey.com/en/products/detail/everlight-electronics-co-ltd/QTLP651C4TR/2691391" (at 207.01 115.57 90) (effects (font (size 1.27 1.27)) hide)) (pin "1") (pin "2"))

 (symbol (lib_id "Connector:Screw_Terminal_01x10") (at 234.95 100.33 0) (unit 1) (in_bom yes) (on_board yes) (dnp no) (fields_autoplaced)
  (property "Reference" "J2" (at 237.49 100.33 0) (effects (font (size 1.27 1.27)) (justify left)))
  (property "Value" "2604-1110" (at 237.49 102.87 0) (effects (font (size 1.27 1.27)) (justify left)))
  (property "Footprint" "WAGO10PIN:2604-1110" (at 234.95 100.33 0) (effects (font (size 1.27 1.27) italic) hide))
  (property "Datasheet" "https://www.wago.com/global/products/datasheets/Datasheet.pdf?product=2604-1110&lang=en" (at 234.95 100.33 0) (effects (font (size 1.27 1.27) italic) hide))
  (property "MFG" "WAGO" (at 234.95 100.33 0) (effects (font (size 1.27 1.27)) hide))
  (property "MFG P/N" "2604-1110" (at 234.95 100.33 0) (effects (font (size 1.27 1.27)) hide))
  (property "DIST" "DIGIKEY" (at 234.95 100.33 0) (effects (font (size 1.27 1.27)) hide))
  (property "DIST P/N" "2946-2604-1110-ND" (at 234.95 100.33 0) (effects (font (size 1.27 1.27)) hide))
  (property "LINK" "https://www.digikey.com/en/products/detail/wago-corporation/2604-1110/15551292" (at 234.95 100.33 0) (effects (font (size 1.27 1.27)) hide)) (pin "1") (pin "10") (pin "2") (pin "3") (pin "4") (pin "5") (pin "6") (pin "7") (pin "8") (pin "9"))

 (symbol (lib_id "Device:LED") (at 158.75 115.57 90) (unit 1) (in_bom yes) (on_board yes) (dnp no)
  (property "Reference" "D3" (at 161.29 115.57 90) (effects (font (size 1.27 1.27)) (justify right)))
  (property "Value" "QTLP651C4TR" (at 156.21 100.33 0) (effects (font (size 1.27 1.27)) (justify right) hide))
  (property "Footprint" "LED_SMD:LED_1206_3216Metric_Pad1.42x1.75mm_HandSolder" (at 158.75 115.57 0) (effects (font (size 1.27 1.27)) hide))
  (property "Datasheet" "https://mm.digikey.com/Volume0/opasdata/d220001/medias/docus/402/QTLP651C-2,3,4,7,B.pdf" (at 158.75 115.57 0) (effects (font (size 1.27 1.27)) hide))
  (property "MFG" "Everlight Electronics Co Ltd" (at 158.75 115.57 90) (effects (font (size 1.27 1.27)) hide))
  (property "MFG P/N" "QTLP651C4TR" (at 158.75 115.57 90) (effects (font (size 1.27 1.27)) hide))
  (property "DIST" "DIGIKEY" (at 158.75 115.57 90) (effects (font (size 1.27 1.27)) hide))
  (property "DIST P/N" "QTLP651C4TR" (at 158.75 115.57 90) (effects (font (size 1.27 1.27)) hide))
  (property "LINK" "https://www.digikey.com/en/products/detail/everlight-electronics-co-ltd/QTLP651C4TR/2691391" (at 158.75 115.57 90) (effects (font (size 1.27 1.27)) hide)) (pin "1") (pin "2"))

 (symbol (lib_id "Device:R_US") (at 182.88 123.19 0) (unit 1) (in_bom yes) (on_board yes) (dnp no) (fields_autoplaced)
  (property "Reference" "R4" (at 185.42 121.92 0) (effects (font (size 1.27 1.27)) (justify left)))
  (property "Value" "1k" (at 185.42 124.46 0) (effects (font (size 1.27 1.27)) (justify left)))
  (property "Footprint" "LED_SMD:LED_1206_3216Metric_Pad1.42x1.75mm_HandSolder" (at 183.896 123.444 90) (effects (font (size 1.27 1.27)) hide))
  (property "Datasheet" "https://www.seielect.com/catalog/sei-rmcf_rmcp.pdf" (at 182.88 123.19 0) (effects (font (size 1.27 1.27)) hide))
  (property "MFG" "Stackpole Electronics Inc" (at 182.88 123.19 0) (effects (font (size 1.27 1.27)) hide))
  (property "MFG P/N" "RMCF1206FT1K00" (at 182.88 123.19 0) (effects (font (size 1.27 1.27)) hide))
  (property "DIST" "DIGIKEY" (at 182.88 123.19 0) (effects (font (size 1.27 1.27)) hide))
  (property "DIST P/N" "RMCF1206FT1K00" (at 182.88 123.19 0) (effects (font (size 1.27 1.27)) hide))
  (property "LINK" "https://www.digikey.com/en/products/detail/stackpole-electronics-inc/RMCF1206FT1K00/1759616" (at 182.88 123.19 0) (effects (font (size 1.27 1.27)) hide)) (pin "1") (pin "2"))

 (symbol (lib_id "Device:Fuse") (at 105.41 110.49 270) (unit 1) (in_bom yes) (on_board yes) (dnp no)
  (property "Reference" "F5" (at 105.41 99.06 90) (effects (font (size 1.27 1.27))))
  (property "Value" "PolyFuse" (at 105.41 101.6 90) (effects (font (size 1.27 1.27))))
  (property "Footprint" "3568:FUSE_3568" (at 105.41 108.712 90) (show_name) (effects (font (size 1.27 1.27)) hide))
  (property "Datasheet" "https://www.keyelco.com/userAssets/file/M65p42.pdf" (at 105.41 110.49 0) (show_name) (effects (font (size 1.27 1.27)) hide))
  (property "MFG" "Keystone Electronics" (at 105.41 110.49 90) (effects (font (size 1.27 1.27)) hide))
  (property "MFG P/N" "3568" (at 105.41 110.49 90) (effects (font (size 1.27 1.27)) hide))
  (property "DIST" "DIGIKEY" (at 105.41 110.49 90) (effects (font (size 1.27 1.27)) hide))
  (property "DIST P/N" "36-3568-ND" (at 105.41 110.49 90) (effects (font (size 1.27 1.27)) hide))
  (property "LINK" "https://www.digikey.com/en/products/detail/keystone-electronics/3568/2137306" (at 105.41 110.49 90) (effects (font (size 1.27 1.27)) hide)) (pin "1") (pin "2"))

 (sheet_instances (path "" (page "1"))))
